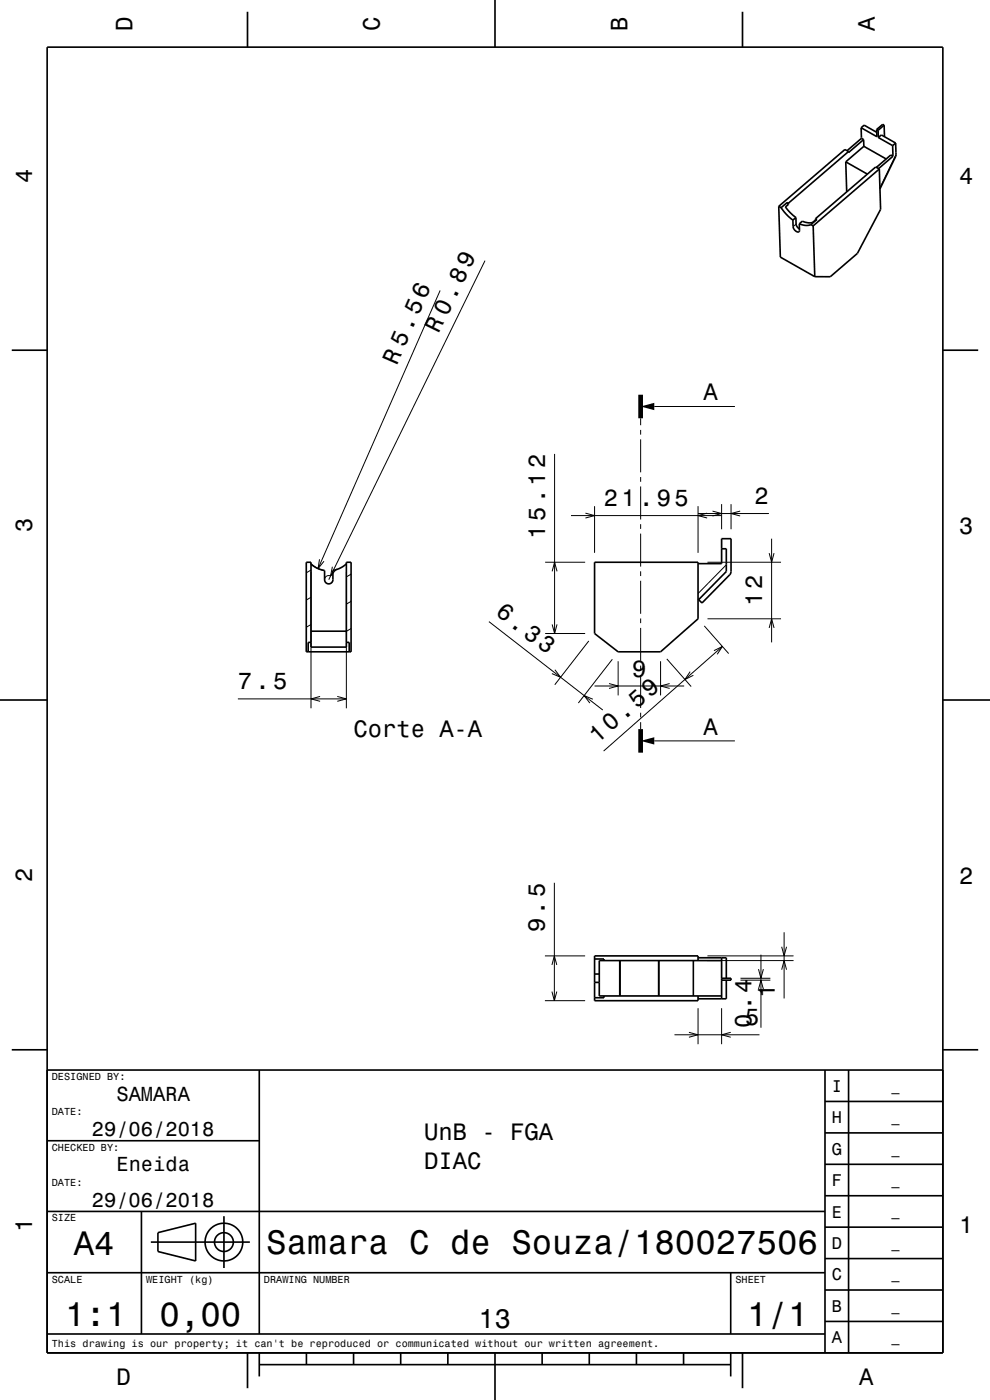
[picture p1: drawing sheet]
<svg xmlns="http://www.w3.org/2000/svg" width="210mm" height="297mm" viewBox="0 0 210 297" stroke-linecap="round" stroke-linejoin="round" font-family="sans-serif">
<g fill="none" stroke="#000" stroke-width=".21">
<path d="M190.1 32.8l-3.4 7M102.9 55.3l-33.2 67.7M168.9 47.5l-.7 .6M93.4 61.6l-25.9 59M117.6 96.3v38.1M135.9 88.7v1.5M135.9 91.2v1M135.9 93.2v7M138.8 86.2h17.1M65.8 119.5l1.2 .9 1.6 .6M67.8 118.6l-.3 2 1.2-1.5M115.6 119.3h8.5"/>
<path d="M121.1 109.4h32M124.2 108.9l1.9 .5-1.9 .5M126.1 107.4v9.9M135.9 101.2v1M135.9 103.2v7M135.9 111.2v1M135.9 113.2v7M148.1 107.4v9.9M148.1 108.9h15M150 108.9l-1.9 .5 1.9 .5M150.1 119.3h15.6M151.1 108.4l2 .5-2 .6"/>
<path d="M153.1 106.9v5.4M154.1 119.8l-6 6.1M155.1 106.9v5.4M157 108.4l-1.9 .5 1.9 .6M163.2 117.3l.5 2 .5-2M163.7 114.3v22M66 132.5l-1 .6M66 126.7l-1 .6M66 120.9l-1 .6M66 121.3v29M70.1 122.2a.88 .88 0 0 0-.9 .1 .88 .88 0 0 0-.3 .9M70.5 120.2l-.4 2 1.3-1.5"/>
<path d="M73.5 121.3v29M74.5 121.8l-1 .6M74.5 133.3l-1 .6M74.5 127.6l-1 .6M103.7 131.9l24.2 18.7M115.6 134.4h8.5M117.1 132.5l.5 1.9 .6-1.9M117.1 121.2l.5-1.9 .6 1.9M124.9 136l-7.2 9.3M129.9 139.9l-7.2 9.2M135.9 121.2v1M135.9 123.2v7"/>
<path d="M135.9 131.2v1M135.9 133.2v7M141.4 139.8l5.2 5.8M149.4 132.8l5.2 5.8M150.1 131.3h15.6M151.4 138l1.8-.9-1.1 1.7M153.2 137.1l-25.2 22.2M163.2 133.2l.5-1.9 .5 1.9M50.5 148.3h23M67.9 147.7l-1.9 .6 1.9 .5M71.5 147.7l2 .6-2 .5M117.7 142.1l1.2 1.6-1.8-.8"/>
<path d="M125.8 148.3l-1.9-.7 1.2 1.6M126.1 145.5h19M129.2 145l1.9 .5-1.9 .5M131.1 140.3v7.2M135.9 141.2v1M135.9 143.2v7M135.9 151.2v1M135.9 153.2v1.5M138.8 157.2h17.1M140.1 140.3v7.2M142.1 145l-2 .5 2 .5M146.4 142.5l-1.1 1.6 1.8-.8"/>
<path d="M117.6 187.3v25M166.3 197.8v14M115.6 202.8h8.5M115.6 212.3h8.5M117.1 204.7l.5-1.9 .5 1.9M117.1 210.4l.5 1.9 .5-1.9M143.1 219.5h18M146.1 219l2 .5-2 .5M148.1 213.9v7.6M150.1 203.8h18.2M150.1 202.8h18.2M153.1 213.9v7.6"/>
<path d="M155 219l-1.9 .5 1.9 .5M157.1 207.9h6.3M157.1 207.5h6.3M160.9 205.6l.5 1.9 .5-1.9M160.9 209.9l.5-2 .5 2M161.4 202.5v15.5M165.8 205.7l.5-1.9 .5 1.9M165.8 200.9l.5 1.9 .5-1.9"/>
</g>
<g fill="none" stroke="#000" stroke-width=".35">
<path d="M10 10h190v277h-190zM52.5 2.5v7.5M105 0v10M157.5 2.5v7.5M179.4 34.3l.2 6.4M179.4 34.3l4.6 2.6M180 32.1l-.8-.4-14 12.1M180 32.1l-12.8 11M182.7 27.1v2.3M182.7 27.1l3.3 1.9v-1.5M182.7 27.1l.6-.5 2.7 1.5M182.7 29.4l-3 2.6"/>
<path d="M182.7 29.4l.5 .2M183.2 29.6l-3.2 2.8v-.3M183.2 29.6v1.4M183.2 31l4.8 2.7M183.2 31l-3.8 3.3M186 27.5l.3 .2M186.3 27.7v1.5M186.3 29.2l3 1.7M186.3 29.2l.7-.6 3 1.7M186.5 35.9l.3 8.5-4.9 9.4-5.8 4.9h-3.3M186.5 35.9l-14 12M186.5 35.9l-.7-.5-12.8 11"/>
<path d="M187.5 26.6l-1.2 1.1M187.5 26.6l-.3-.2-1.2 1.1M187.5 26.6l.1 2.4M189.3 30.9l.1 2.2M189.4 33.1l-3 2.7M189.4 33.1l-.4-.2-3.1 2.6M190 30.3v2.9l-3.3 6.9M190 30.3l-.7 .6M165.2 43.8l.3 10.7 7.3 4.2M165.2 43.8l.5 .3M165.7 44.1l1.1 1.3 1.4 1.3M167 43l.2 .4"/>
<path d="M167 43l-1.3 1.1M167 43l.2 .1M167.2 43.1v.3M167.2 43.4l-.6 .5 1.1 1.3 1.1 .9M168.2 46.7v1.4a1.09 1.09 0 0 0 1.3 1.1v-1.7M168.8 46.1l.1 1.6 .7 .9M168.8 46.1l-.6 .6M169.5 47.5a3 3 0 0 0 2.5 .1M172 47.6l.5 .3M172.5 47.9l.3 10.8M173 46.4v.3M173 46.4l.3 .1"/>
<path d="M173 46.7l-.8 .5h-.9l-1.1-.3-.7 .6M173.3 46.5l-.3 .2M173.3 46.5l-1.3 1.1M2.5 74.3h7.5M200 74.3h7.5M65 119.3h1v18h7.5v-18h1v19h-9.5zM73.5 119.6l-1.5 1-1.4 .4v2a.89 .89 0 0 1-.9 .9 .89 .89 0 0 1-.9-.9v-2l-1.6-.5-1.2-.8M126.1 119.3h22v12l-8 7h-9l-5-3.9zM148.1 119.6h5v-5.3h2v7l-.2 .4-6 6.2-.7-.7M153.1 116.4h1v4.8l-5.9 6M66 136.3h-.6v2M66 133.9h7.5"/>
<path d="M73.5 136.3h.6v2M148.1 127.1l.1 .1M0 148.5h10M200 148.5h10M126.1 203.4h2v.4M126.1 208.4h1M126.1 206.6h1M128.1 211.3v.4h-2M131.5 203.8v7.5M139.7 203.8v7.5M147.1 203.8v7.5M148.1 203.8v-1h-22v9.5h22v-1"/>
<path d="M148.1 203.2h6v4.3M153.1 203.2v8.7M153.1 207.5h2v.4h-2M153.1 203.8h-26v7.5h26M154.1 207.9v4h-6M2.5 222.7h7.5M10 227h190M55 227v56M175 233.7h25M175 227v60M180 227v60M200 222.7h7.5"/>
<path d="M10 257h165M10 242h45M30 257v26M47.5 258v11M175 253.7h25M175 247h25M175 240.3h25M10 270h165M32 263.5h21M33.5 261.5l8-2v8l-8-2zM155 270v13M175 273.7h25"/>
<path d="M175 267h25M175 260.3h25M10 283h165M52.5 287v7.5M55 289.5h100M55 287v5M65 287v2.5M75 287v2.5M85 287v2.5M95 287v2.5M105 287v10M115 287v2.5"/>
<path d="M125 287v2.5M135 287v2.5M145 287v2.5M155 287v5M157.5 287v7.5M175 280.3h25"/>
<circle cx="47.5" cy="263.5" r="2"/>
<circle cx="47.5" cy="263.5" r="4"/>
</g>
<path d="M135.9 83.7v5M135.9 154.7v5" fill="none" stroke="#000" stroke-width="1" stroke-linecap="butt"/>
<g fill="#000">
<path d="M135.9 86.2l2.9-.7v1.5z" fill-rule="evenodd"/>
<path d="M135.9 157.2l2.9-.8v1.5z" fill-rule="evenodd"/>
</g>
<g font-size="7.2">
<text x="15.7" y="266.3">A4</text>
<text x="56.4" y="266.1">Samara C de Souza/180027506</text>
<text x="13.8" y="281.3">1:1</text>
<text x="33.8" y="281.3">0,00</text>
<text x="158.5" y="281.3">1/1</text>
</g>
<text font-size="5.8" x="101.5" y="281.6">13</text>
<g font-size="5.1">
<text x="93" y="70.8" transform="rotate(-64 93 70.8)">R 0.89</text>
<text x="84.2" y="77.6" transform="rotate(-67 84.2 77.6)">R 5.56</text>
</g>
<g font-size="5">
<text x="28.1" y="6.5" transform="rotate(-90 28.1 6.5)">D</text>
<text x="80.6" y="6.5" transform="rotate(-90 80.6 6.5)">C</text>
<text x="133.1" y="6.5" transform="rotate(-90 133.1 6.5)">B</text>
<text x="185.6" y="6.5" transform="rotate(-90 185.6 6.5)">A</text>
<text x="6.8" y="38.7" transform="rotate(-90 6.8 38.7)">4</text>
<text x="203.5" y="39">4</text>
<text x="149.2" y="84.9">A</text>
<text x="128.1" y="107.4">21.95</text>
<text x="160.1" y="106.9">2</text>
<text x="6.8" y="112.9" transform="rotate(-90 6.8 112.9)">3</text>
<text x="203.5" y="113.2">3</text>
<text x="115.6" y="114.3" transform="rotate(-90 115.6 114.3)">15.12</text>
<text x="104.9" y="130.3" transform="rotate(38 104.9 130.3)">6.33</text>
<text x="161.7" y="128.7" transform="rotate(-90 161.7 128.7)">12</text>
<text x="134.1" y="143.5">9</text>
<text x="50.5" y="146.3">7.5</text>
<text x="149.2" y="155.9">A</text>
<text x="75" y="156.4">Corte A-A</text>
<text x="126.7" y="157.8" transform="rotate(-41 126.7 157.8)">10.59</text>
<text x="6.8" y="187.1" transform="rotate(-90 6.8 187.1)">2</text>
<text x="203.5" y="187.4">2</text>
<text x="115.6" y="197.8" transform="rotate(-90 115.6 197.8)">9.5</text>
<text x="164.3" y="211.8" transform="rotate(-90 164.3 211.8)">1</text>
<text x="158.1" y="217.5">5</text>
<text x="159.4" y="218" transform="rotate(-90 159.4 218)">0.4</text>
<text x="90" y="241.9">UnB - FGA</text>
<text x="90" y="247.9">DIAC</text>
<text x="6.8" y="261.3" transform="rotate(-90 6.8 261.3)">1</text>
<text x="203.5" y="261.6">1</text>
<text x="24.7" y="293.8">D</text>
<text x="182.2" y="293.8">A</text>
</g>
<g font-size="4.3">
<text x="24.7" y="233.5">SAMARA</text>
<text x="19.5" y="241">29/06/2018</text>
<text x="24.7" y="248.5">Eneida</text>
<text x="19.5" y="256">29/06/2018</text>
</g>
<g font-size="3.6">
<text x="176.4" y="231.6">I</text>
<text x="176.4" y="238.3">H</text>
<text x="176.4" y="245">G</text>
<text x="176.4" y="251.6">F</text>
<text x="176.4" y="258.3">E</text>
<text x="176.4" y="265">D</text>
<text x="176.4" y="271.6">C</text>
<text x="176.4" y="278.3">B</text>
<text x="176.4" y="285">A</text>
</g>
<g font-size="2.9">
<text x="189.1" y="231.4">_</text>
<text x="189.1" y="238">_</text>
<text x="189.1" y="244.7">_</text>
<text x="189.1" y="251.4">_</text>
<text x="189.1" y="258">_</text>
<text x="189.1" y="264.7">_</text>
<text x="189.1" y="271.4">_</text>
<text x="189.1" y="278">_</text>
<text x="189.1" y="284.7">_</text>
</g>
<g font-size="2.2">
<text x="11" y="229.1">DESIGNED BY:</text>
<text x="11" y="236.6">DATE:</text>
<text x="11" y="244.1">CHECKED BY:</text>
<text x="11" y="251.6">DATE:</text>
<text x="11" y="259.1">SIZE</text>
<text x="11" y="272.1">SCALE</text>
<text x="31" y="272.1">WEIGHT (kg)</text>
<text x="56" y="272.1">DRAWING NUMBER</text>
<text x="156" y="272.1">SHEET</text>
<text x="11" y="285.8">This drawing is our property; it can't be reproduced or communicated without our written agreement.</text>
</g>
</svg>
